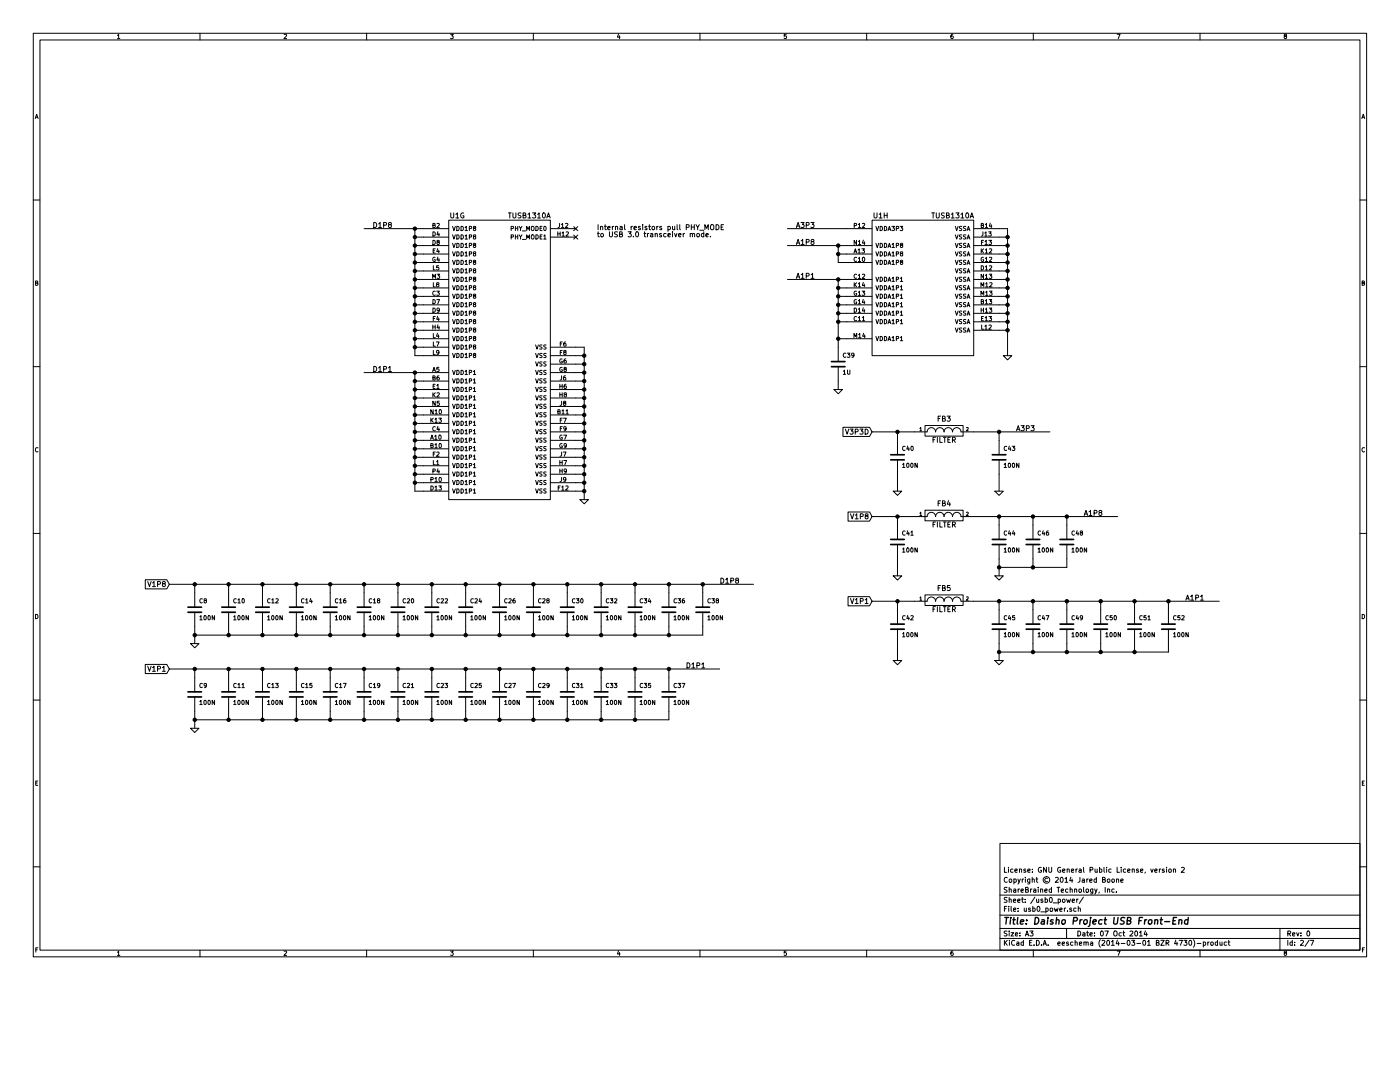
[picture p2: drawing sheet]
EESchema Schematic File Version 2
LIBS:power
LIBS:device
LIBS:ep4ce30f29
LIBS:gsg-ip4220cz6
LIBS:quartzcms4_ground
LIBS:tusb1310a
LIBS:usb3_esd_son50-10
LIBS:usb3_micro_ab
LIBS:tps62420
LIBS:mic5207-bm5
LIBS:samtec_qsh-090-d
LIBS:tps2065c-2
LIBS:barrel_jack
LIBS:on_cat24c256
LIBS:conn
LIBS:tps54821
LIBS:hole
LIBS:tca6416a
LIBS:usb-cache
EELAYER 24 0
EELAYER END
$Descr A3 16535 11693
encoding utf-8
Sheet 2 7
Title "Daisho Project USB Front-End"
Date "07 Oct 2014"
Rev "0"
Comp "ShareBrained Technology, Inc."
Comment1 "Copyright © 2014 Jared Boone"
Comment2 "License: GNU General Public License, version 2"
Comment3 ""
Comment4 ""
$EndDescr
Wire Wire Line
	9900 4000 10000 4000
Connection ~ 9900 3700
Connection ~ 9900 3500
Connection ~ 9900 3300
Wire Wire Line
	4300 2700 5000 2700
Connection ~ 8300 6900
Wire Wire Line
	2000 6900 8900 6900
Connection ~ 13800 7100
Wire Wire Line
	11500 7100 14400 7100
Connection ~ 11800 5100
Wire Wire Line
	11500 5100 12400 5100
Wire Wire Line
	9300 2900 10000 2900
Connection ~ 10600 7100
Wire Wire Line
	10300 7100 10800 7100
Wire Wire Line
	10600 7600 10600 7800
Connection ~ 10600 6100
Wire Wire Line
	10300 6100 10800 6100
Connection ~ 10600 5100
Wire Wire Line
	10800 5100 10300 5100
Wire Wire Line
	10600 5800 10600 5600
Wire Wire Line
	11800 5600 11800 5800
Connection ~ 11800 6100
Wire Wire Line
	11800 6200 11800 6100
Connection ~ 12200 6700
Wire Wire Line
	12200 6600 12200 6700
Wire Wire Line
	11800 6700 12600 6700
Wire Wire Line
	12600 6700 12600 6600
Connection ~ 11800 7100
Wire Wire Line
	11800 7200 11800 7100
Connection ~ 12600 7100
Wire Wire Line
	12600 7100 12600 7200
Connection ~ 13400 7100
Wire Wire Line
	13400 7100 13400 7200
Connection ~ 13000 7700
Wire Wire Line
	13000 7700 13000 7600
Connection ~ 12200 7700
Wire Wire Line
	12200 7600 12200 7700
Wire Wire Line
	11800 7700 13800 7700
Wire Wire Line
	13800 7700 13800 7600
Connection ~ 7500 8500
Wire Wire Line
	7500 8500 7500 8400
Connection ~ 6700 8500
Wire Wire Line
	6700 8500 6700 8400
Connection ~ 5900 8500
Wire Wire Line
	5900 8500 5900 8400
Connection ~ 5100 8500
Wire Wire Line
	5100 8500 5100 8400
Connection ~ 4300 8500
Wire Wire Line
	4300 8500 4300 8400
Connection ~ 3500 8500
Wire Wire Line
	3500 8500 3500 8400
Connection ~ 2700 8500
Wire Wire Line
	2700 8400 2700 8500
Wire Wire Line
	2300 8500 7900 8500
Wire Wire Line
	7900 8500 7900 8400
Connection ~ 7100 7900
Wire Wire Line
	7100 7900 7100 8000
Connection ~ 6300 7900
Wire Wire Line
	6300 7900 6300 8000
Connection ~ 5500 7900
Wire Wire Line
	5500 7900 5500 8000
Connection ~ 4700 7900
Wire Wire Line
	4700 7900 4700 8000
Connection ~ 3900 7900
Wire Wire Line
	3900 7900 3900 8000
Connection ~ 3100 7900
Wire Wire Line
	3100 7900 3100 8000
Connection ~ 2300 7900
Wire Wire Line
	2300 8000 2300 7900
Connection ~ 2700 7500
Wire Wire Line
	2700 7500 2700 7400
Connection ~ 3500 7500
Wire Wire Line
	3500 7500 3500 7400
Connection ~ 4300 7500
Wire Wire Line
	4300 7500 4300 7400
Connection ~ 5100 7500
Wire Wire Line
	5100 7500 5100 7400
Connection ~ 5900 7500
Wire Wire Line
	5900 7500 5900 7400
Connection ~ 6700 7500
Wire Wire Line
	6700 7500 6700 7400
Connection ~ 7500 7500
Wire Wire Line
	7500 7500 7500 7400
Connection ~ 2300 7500
Wire Wire Line
	8300 7400 8300 7500
Wire Wire Line
	8300 7500 2300 7500
Connection ~ 7900 6900
Wire Wire Line
	7900 6900 7900 7000
Connection ~ 7100 6900
Wire Wire Line
	7100 6900 7100 7000
Connection ~ 6300 6900
Wire Wire Line
	6300 6900 6300 7000
Connection ~ 5500 6900
Wire Wire Line
	5500 6900 5500 7000
Connection ~ 4700 6900
Wire Wire Line
	4700 6900 4700 7000
Connection ~ 3900 6900
Wire Wire Line
	3900 6900 3900 7000
Connection ~ 3100 6900
Wire Wire Line
	3100 6900 3100 7000
Wire Wire Line
	9900 4600 9900 4500
Wire Wire Line
	11900 4200 11900 2700
Connection ~ 6900 5800
Connection ~ 6900 5600
Wire Wire Line
	6900 5700 6800 5700
Connection ~ 6900 5400
Wire Wire Line
	6900 5500 6800 5500
Connection ~ 6900 5200
Wire Wire Line
	6900 5300 6800 5300
Connection ~ 6900 5000
Wire Wire Line
	6900 5100 6800 5100
Connection ~ 6900 4800
Wire Wire Line
	6900 4900 6800 4900
Connection ~ 6900 4600
Wire Wire Line
	6900 4700 6800 4700
Connection ~ 6900 4400
Wire Wire Line
	6900 4500 6800 4500
Connection ~ 6900 4200
Wire Wire Line
	6900 4300 6800 4300
Connection ~ 4900 5700
Wire Wire Line
	4900 4400 4900 5800
Wire Wire Line
	4900 5800 5000 5800
Connection ~ 4900 5500
Wire Wire Line
	4900 5600 5000 5600
Connection ~ 4900 5300
Wire Wire Line
	4900 5400 5000 5400
Connection ~ 4900 5100
Wire Wire Line
	4900 5200 5000 5200
Connection ~ 4900 4900
Wire Wire Line
	4900 5000 5000 5000
Connection ~ 4900 4700
Wire Wire Line
	4900 4800 5000 4800
Connection ~ 4900 4500
Wire Wire Line
	4900 4600 5000 4600
Connection ~ 4900 4100
Wire Wire Line
	4900 2700 4900 4200
Wire Wire Line
	4900 4200 5000 4200
Connection ~ 4900 3900
Wire Wire Line
	4900 4000 5000 4000
Connection ~ 4900 3700
Wire Wire Line
	4900 3800 5000 3800
Connection ~ 4900 3500
Wire Wire Line
	4900 3600 5000 3600
Connection ~ 4900 3300
Wire Wire Line
	4900 3400 5000 3400
Connection ~ 4900 3100
Wire Wire Line
	4900 3200 5000 3200
Connection ~ 4900 2900
Wire Wire Line
	4900 3000 5000 3000
Wire Wire Line
	4900 2800 5000 2800
Wire Wire Line
	10000 3000 9900 3000
Wire Wire Line
	10000 3100 9900 3100
Wire Wire Line
	10000 3700 9900 3700
Wire Wire Line
	9900 3500 10000 3500
Connection ~ 11900 3800
Connection ~ 11900 3600
Wire Wire Line
	11900 3700 11800 3700
Connection ~ 11900 3400
Wire Wire Line
	11900 3500 11800 3500
Connection ~ 11900 3200
Wire Wire Line
	11900 3300 11800 3300
Connection ~ 11900 3000
Wire Wire Line
	11900 3100 11800 3100
Connection ~ 11900 2800
Wire Wire Line
	11900 2900 11800 2900
Wire Wire Line
	11900 2700 11800 2700
Wire Wire Line
	11800 2800 11900 2800
Wire Wire Line
	11900 3000 11800 3000
Connection ~ 11900 2900
Wire Wire Line
	11900 3200 11800 3200
Connection ~ 11900 3100
Wire Wire Line
	11900 3400 11800 3400
Connection ~ 11900 3300
Wire Wire Line
	11900 3600 11800 3600
Connection ~ 11900 3500
Wire Wire Line
	11900 3800 11800 3800
Connection ~ 11900 3700
Wire Wire Line
	9900 3400 10000 3400
Wire Wire Line
	9900 3600 10000 3600
Wire Wire Line
	9900 3800 10000 3800
Connection ~ 9900 3000
Wire Wire Line
	4900 2900 5000 2900
Connection ~ 4900 2800
Wire Wire Line
	4900 3100 5000 3100
Connection ~ 4900 3000
Wire Wire Line
	4900 3300 5000 3300
Connection ~ 4900 3200
Wire Wire Line
	4900 3500 5000 3500
Connection ~ 4900 3400
Wire Wire Line
	4900 3700 5000 3700
Connection ~ 4900 3600
Wire Wire Line
	4900 3900 5000 3900
Connection ~ 4900 3800
Wire Wire Line
	5000 4100 4900 4100
Connection ~ 4900 4000
Wire Wire Line
	4900 4500 5000 4500
Wire Wire Line
	4900 4700 5000 4700
Connection ~ 4900 4600
Wire Wire Line
	4900 4900 5000 4900
Connection ~ 4900 4800
Wire Wire Line
	4900 5100 5000 5100
Connection ~ 4900 5000
Wire Wire Line
	4900 5300 5000 5300
Connection ~ 4900 5200
Wire Wire Line
	4900 5500 5000 5500
Connection ~ 4900 5400
Wire Wire Line
	5000 5700 4900 5700
Connection ~ 4900 5600
Wire Wire Line
	6800 4100 6900 4100
Wire Wire Line
	6800 4200 6900 4200
Wire Wire Line
	6900 4400 6800 4400
Connection ~ 6900 4300
Wire Wire Line
	6900 4600 6800 4600
Connection ~ 6900 4500
Wire Wire Line
	6900 4800 6800 4800
Connection ~ 6900 4700
Wire Wire Line
	6900 5000 6800 5000
Connection ~ 6900 4900
Wire Wire Line
	6900 5200 6800 5200
Connection ~ 6900 5100
Wire Wire Line
	6900 5400 6800 5400
Connection ~ 6900 5300
Wire Wire Line
	6900 5600 6800 5600
Connection ~ 6900 5500
Wire Wire Line
	6900 5800 6800 5800
Connection ~ 6900 5700
Connection ~ 11900 3900
Wire Wire Line
	11900 3900 11800 3900
Connection ~ 4900 2700
Connection ~ 4900 4400
Wire Wire Line
	6900 4100 6900 5900
Wire Wire Line
	8300 6900 8300 7000
Wire Wire Line
	2700 6900 2700 7000
Connection ~ 2700 6900
Wire Wire Line
	3500 6900 3500 7000
Connection ~ 3500 6900
Wire Wire Line
	4300 6900 4300 7000
Connection ~ 4300 6900
Wire Wire Line
	5100 6900 5100 7000
Connection ~ 5100 6900
Wire Wire Line
	5900 6900 5900 7000
Connection ~ 5900 6900
Wire Wire Line
	6700 6900 6700 7000
Connection ~ 6700 6900
Wire Wire Line
	7500 6900 7500 7000
Connection ~ 7500 6900
Wire Wire Line
	2300 7600 2300 7400
Wire Wire Line
	7900 7500 7900 7400
Connection ~ 7900 7500
Wire Wire Line
	7100 7500 7100 7400
Connection ~ 7100 7500
Wire Wire Line
	6300 7500 6300 7400
Connection ~ 6300 7500
Wire Wire Line
	5500 7500 5500 7400
Connection ~ 5500 7500
Wire Wire Line
	4700 7500 4700 7400
Connection ~ 4700 7500
Wire Wire Line
	3900 7500 3900 7400
Connection ~ 3900 7500
Wire Wire Line
	3100 7500 3100 7400
Connection ~ 3100 7500
Wire Wire Line
	7900 7900 7900 8000
Wire Wire Line
	2700 7900 2700 8000
Connection ~ 2700 7900
Wire Wire Line
	3500 7900 3500 8000
Connection ~ 3500 7900
Wire Wire Line
	4300 7900 4300 8000
Connection ~ 4300 7900
Wire Wire Line
	5100 7900 5100 8000
Connection ~ 5100 7900
Wire Wire Line
	5900 7900 5900 8000
Connection ~ 5900 7900
Wire Wire Line
	6700 7900 6700 8000
Connection ~ 6700 7900
Wire Wire Line
	7500 7900 7500 8000
Connection ~ 7500 7900
Wire Wire Line
	2300 8600 2300 8400
Connection ~ 2300 8500
Wire Wire Line
	3100 8500 3100 8400
Connection ~ 3100 8500
Wire Wire Line
	3900 8500 3900 8400
Connection ~ 3900 8500
Wire Wire Line
	4700 8500 4700 8400
Connection ~ 4700 8500
Wire Wire Line
	5500 8500 5500 8400
Connection ~ 5500 8500
Wire Wire Line
	6300 8500 6300 8400
Connection ~ 6300 8500
Wire Wire Line
	7100 8500 7100 8400
Connection ~ 7100 8500
Wire Wire Line
	13800 7100 13800 7200
Wire Wire Line
	11800 7800 11800 7600
Connection ~ 11800 7700
Wire Wire Line
	12600 7700 12600 7600
Connection ~ 12600 7700
Wire Wire Line
	13400 7600 13400 7700
Connection ~ 13400 7700
Wire Wire Line
	13000 7100 13000 7200
Connection ~ 13000 7100
Wire Wire Line
	12200 7100 12200 7200
Connection ~ 12200 7100
Wire Wire Line
	12600 6100 12600 6200
Wire Wire Line
	11800 6800 11800 6600
Connection ~ 11800 6700
Wire Wire Line
	12200 6100 12200 6200
Connection ~ 12200 6100
Wire Wire Line
	11800 5200 11800 5100
Wire Wire Line
	10600 5200 10600 5100
Wire Wire Line
	10600 6200 10600 6100
Wire Wire Line
	10600 6600 10600 6800
Wire Wire Line
	10600 7200 10600 7100
Wire Wire Line
	10000 2700 9300 2700
Wire Wire Line
	10000 3300 9300 3300
Wire Wire Line
	11500 6100 13200 6100
Connection ~ 12600 6100
Wire Wire Line
	9900 3100 9900 2900
Connection ~ 9900 2900
Wire Wire Line
	2000 7900 8500 7900
Connection ~ 7900 7900
Wire Wire Line
	4300 4400 5000 4400
Connection ~ 9900 3400
Connection ~ 9900 3600
Wire Wire Line
	9900 4100 9900 3300
Connection ~ 9900 4000
Connection ~ 9900 3800
$Comp
L FILTER FB5
U 1 1
P 11150 7100
F 0 "FB5" H 11150 7250 60  0000 C CNN
F 1 "FILTER" H 11150 7000 60  0000 C CNN
F 2 "" H 11150 7100 60  0001 C CNN
F 3 "" H 11150 7100 60  0001 C CNN
F 4 "Murata" H 11150 7100 60  0001 C CNN "Manufacturer"
F 5 "BLM21PG221SN1D" H 11150 7100 60  0001 C CNN "Part Number"
F 6 "FERRITE CHIP 220 OHM 2000MA 0805" H 11150 7100 60  0001 C CNN "Description"
	1    11150 7100
	1    0    0    -1  
$EndComp
$Comp
L FILTER FB4
U 1 1
P 11150 6100
F 0 "FB4" H 11150 6250 60  0000 C CNN
F 1 "FILTER" H 11150 6000 60  0000 C CNN
F 2 "" H 11150 6100 60  0001 C CNN
F 3 "" H 11150 6100 60  0001 C CNN
F 4 "Murata" H 11150 6100 60  0001 C CNN "Manufacturer"
F 5 "BLM21PG221SN1D" H 11150 6100 60  0001 C CNN "Part Number"
F 6 "FERRITE CHIP 220 OHM 2000MA 0805" H 11150 6100 60  0001 C CNN "Description"
	1    11150 6100
	1    0    0    -1  
$EndComp
$Comp
L FILTER FB3
U 1 1
P 11150 5100
F 0 "FB3" H 11150 5250 60  0000 C CNN
F 1 "FILTER" H 11150 5000 60  0000 C CNN
F 2 "" H 11150 5100 60  0001 C CNN
F 3 "" H 11150 5100 60  0001 C CNN
F 4 "Murata" H 11150 5100 60  0001 C CNN "Manufacturer"
F 5 "BLM21PG221SN1D" H 11150 5100 60  0001 C CNN "Part Number"
F 6 "FERRITE CHIP 220 OHM 2000MA 0805" H 11150 5100 60  0001 C CNN "Description"
	1    11150 5100
	1    0    0    -1  
$EndComp
Text GLabel 10300 7100 0    60   Input ~ 0
V1P1
Text GLabel 10300 6100 0    60   Input ~ 0
V1P8
Text GLabel 10300 5100 0    60   Input ~ 0
V3P3D
Text GLabel 2000 7900 0    60   Input ~ 0
V1P1
Text GLabel 2000 6900 0    60   Input ~ 0
V1P8
Text Label 4400 4400 0    60   ~ 0
D1P1
Text Label 4400 2700 0    60   ~ 0
D1P8
Text Label 8100 7900 0    60   ~ 0
D1P1
Text Label 8500 6900 0    60   ~ 0
D1P8
Text Label 14000 7100 0    60   ~ 0
A1P1
Text Label 12800 6100 0    60   ~ 0
A1P8
Text Label 12000 5100 0    60   ~ 0
A3P3
Text Label 9400 3300 0    60   ~ 0
A1P1
Text Label 9400 2900 0    60   ~ 0
A1P8
Text Label 9400 2700 0    60   ~ 0
A3P3
$Comp
L GND #PWR01
U 1 1
P 10600 7800
F 0 "#PWR01" H 10600 7800 30  0001 C CNN
F 1 "GND" H 10600 7730 30  0001 C CNN
F 2 "" H 10600 7800 60  0001 C CNN
F 3 "" H 10600 7800 60  0001 C CNN
	1    10600 7800
	1    0    0    -1  
$EndComp
$Comp
L C C42
U 1 1
P 10600 7400
F 0 "C42" H 10650 7500 50  0000 L CNN
F 1 "100N" H 10650 7300 50  0000 L CNN
F 2 "" H 10600 7400 60  0001 C CNN
F 3 "" H 10600 7400 60  0001 C CNN
F 4 "Murata" H 10600 7400 60  0001 C CNN "Manufacturer"
F 5 "GRM155R61A104KA01D" H 10600 7400 60  0001 C CNN "Part Number"
	1    10600 7400
	1    0    0    -1  
$EndComp
$Comp
L GND #PWR02
U 1 1
P 10600 6800
F 0 "#PWR02" H 10600 6800 30  0001 C CNN
F 1 "GND" H 10600 6730 30  0001 C CNN
F 2 "" H 10600 6800 60  0001 C CNN
F 3 "" H 10600 6800 60  0001 C CNN
	1    10600 6800
	1    0    0    -1  
$EndComp
$Comp
L C C41
U 1 1
P 10600 6400
F 0 "C41" H 10650 6500 50  0000 L CNN
F 1 "100N" H 10650 6300 50  0000 L CNN
F 2 "" H 10600 6400 60  0001 C CNN
F 3 "" H 10600 6400 60  0001 C CNN
F 4 "Murata" H 10600 6400 60  0001 C CNN "Manufacturer"
F 5 "GRM155R61A104KA01D" H 10600 6400 60  0001 C CNN "Part Number"
	1    10600 6400
	1    0    0    -1  
$EndComp
$Comp
L GND #PWR03
U 1 1
P 10600 5800
F 0 "#PWR03" H 10600 5800 30  0001 C CNN
F 1 "GND" H 10600 5730 30  0001 C CNN
F 2 "" H 10600 5800 60  0001 C CNN
F 3 "" H 10600 5800 60  0001 C CNN
	1    10600 5800
	1    0    0    -1  
$EndComp
$Comp
L C C40
U 1 1
P 10600 5400
F 0 "C40" H 10650 5500 50  0000 L CNN
F 1 "100N" H 10650 5300 50  0000 L CNN
F 2 "" H 10600 5400 60  0001 C CNN
F 3 "" H 10600 5400 60  0001 C CNN
F 4 "Murata" H 10600 5400 60  0001 C CNN "Manufacturer"
F 5 "GRM155R61A104KA01D" H 10600 5400 60  0001 C CNN "Part Number"
	1    10600 5400
	1    0    0    -1  
$EndComp
$Comp
L GND #PWR04
U 1 1
P 11800 5800
F 0 "#PWR04" H 11800 5800 30  0001 C CNN
F 1 "GND" H 11800 5730 30  0001 C CNN
F 2 "" H 11800 5800 60  0001 C CNN
F 3 "" H 11800 5800 60  0001 C CNN
	1    11800 5800
	1    0    0    -1  
$EndComp
$Comp
L GND #PWR05
U 1 1
P 11800 6800
F 0 "#PWR05" H 11800 6800 30  0001 C CNN
F 1 "GND" H 11800 6730 30  0001 C CNN
F 2 "" H 11800 6800 60  0001 C CNN
F 3 "" H 11800 6800 60  0001 C CNN
	1    11800 6800
	1    0    0    -1  
$EndComp
$Comp
L GND #PWR06
U 1 1
P 11800 7800
F 0 "#PWR06" H 11800 7800 30  0001 C CNN
F 1 "GND" H 11800 7730 30  0001 C CNN
F 2 "" H 11800 7800 60  0001 C CNN
F 3 "" H 11800 7800 60  0001 C CNN
	1    11800 7800
	1    0    0    -1  
$EndComp
$Comp
L C C52
U 1 1
P 13800 7400
F 0 "C52" H 13850 7500 50  0000 L CNN
F 1 "100N" H 13850 7300 50  0000 L CNN
F 2 "" H 13800 7400 60  0001 C CNN
F 3 "" H 13800 7400 60  0001 C CNN
F 4 "Murata" H 13800 7400 60  0001 C CNN "Manufacturer"
F 5 "GRM155R61A104KA01D" H 13800 7400 60  0001 C CNN "Part Number"
	1    13800 7400
	1    0    0    -1  
$EndComp
$Comp
L C C51
U 1 1
P 13400 7400
F 0 "C51" H 13450 7500 50  0000 L CNN
F 1 "100N" H 13450 7300 50  0000 L CNN
F 2 "" H 13400 7400 60  0001 C CNN
F 3 "" H 13400 7400 60  0001 C CNN
F 4 "Murata" H 13400 7400 60  0001 C CNN "Manufacturer"
F 5 "GRM155R61A104KA01D" H 13400 7400 60  0001 C CNN "Part Number"
	1    13400 7400
	1    0    0    -1  
$EndComp
$Comp
L C C50
U 1 1
P 13000 7400
F 0 "C50" H 13050 7500 50  0000 L CNN
F 1 "100N" H 13050 7300 50  0000 L CNN
F 2 "" H 13000 7400 60  0001 C CNN
F 3 "" H 13000 7400 60  0001 C CNN
F 4 "Murata" H 13000 7400 60  0001 C CNN "Manufacturer"
F 5 "GRM155R61A104KA01D" H 13000 7400 60  0001 C CNN "Part Number"
	1    13000 7400
	1    0    0    -1  
$EndComp
$Comp
L C C49
U 1 1
P 12600 7400
F 0 "C49" H 12650 7500 50  0000 L CNN
F 1 "100N" H 12650 7300 50  0000 L CNN
F 2 "" H 12600 7400 60  0001 C CNN
F 3 "" H 12600 7400 60  0001 C CNN
F 4 "Murata" H 12600 7400 60  0001 C CNN "Manufacturer"
F 5 "GRM155R61A104KA01D" H 12600 7400 60  0001 C CNN "Part Number"
	1    12600 7400
	1    0    0    -1  
$EndComp
$Comp
L C C47
U 1 1
P 12200 7400
F 0 "C47" H 12250 7500 50  0000 L CNN
F 1 "100N" H 12250 7300 50  0000 L CNN
F 2 "" H 12200 7400 60  0001 C CNN
F 3 "" H 12200 7400 60  0001 C CNN
F 4 "Murata" H 12200 7400 60  0001 C CNN "Manufacturer"
F 5 "GRM155R61A104KA01D" H 12200 7400 60  0001 C CNN "Part Number"
	1    12200 7400
	1    0    0    -1  
$EndComp
$Comp
L C C45
U 1 1
P 11800 7400
F 0 "C45" H 11850 7500 50  0000 L CNN
F 1 "100N" H 11850 7300 50  0000 L CNN
F 2 "" H 11800 7400 60  0001 C CNN
F 3 "" H 11800 7400 60  0001 C CNN
F 4 "Murata" H 11800 7400 60  0001 C CNN "Manufacturer"
F 5 "GRM155R61A104KA01D" H 11800 7400 60  0001 C CNN "Part Number"
	1    11800 7400
	1    0    0    -1  
$EndComp
$Comp
L C C48
U 1 1
P 12600 6400
F 0 "C48" H 12650 6500 50  0000 L CNN
F 1 "100N" H 12650 6300 50  0000 L CNN
F 2 "" H 12600 6400 60  0001 C CNN
F 3 "" H 12600 6400 60  0001 C CNN
F 4 "Murata" H 12600 6400 60  0001 C CNN "Manufacturer"
F 5 "GRM155R61A104KA01D" H 12600 6400 60  0001 C CNN "Part Number"
	1    12600 6400
	1    0    0    -1  
$EndComp
$Comp
L C C46
U 1 1
P 12200 6400
F 0 "C46" H 12250 6500 50  0000 L CNN
F 1 "100N" H 12250 6300 50  0000 L CNN
F 2 "" H 12200 6400 60  0001 C CNN
F 3 "" H 12200 6400 60  0001 C CNN
F 4 "Murata" H 12200 6400 60  0001 C CNN "Manufacturer"
F 5 "GRM155R61A104KA01D" H 12200 6400 60  0001 C CNN "Part Number"
	1    12200 6400
	1    0    0    -1  
$EndComp
$Comp
L C C44
U 1 1
P 11800 6400
F 0 "C44" H 11850 6500 50  0000 L CNN
F 1 "100N" H 11850 6300 50  0000 L CNN
F 2 "" H 11800 6400 60  0001 C CNN
F 3 "" H 11800 6400 60  0001 C CNN
F 4 "Murata" H 11800 6400 60  0001 C CNN "Manufacturer"
F 5 "GRM155R61A104KA01D" H 11800 6400 60  0001 C CNN "Part Number"
	1    11800 6400
	1    0    0    -1  
$EndComp
$Comp
L C C43
U 1 1
P 11800 5400
F 0 "C43" H 11850 5500 50  0000 L CNN
F 1 "100N" H 11850 5300 50  0000 L CNN
F 2 "" H 11800 5400 60  0001 C CNN
F 3 "" H 11800 5400 60  0001 C CNN
F 4 "Murata" H 11800 5400 60  0001 C CNN "Manufacturer"
F 5 "GRM155R61A104KA01D" H 11800 5400 60  0001 C CNN "Part Number"
	1    11800 5400
	1    0    0    -1  
$EndComp
$Comp
L GND #PWR07
U 1 1
P 2300 8600
F 0 "#PWR07" H 2300 8600 30  0001 C CNN
F 1 "GND" H 2300 8530 30  0001 C CNN
F 2 "" H 2300 8600 60  0001 C CNN
F 3 "" H 2300 8600 60  0001 C CNN
	1    2300 8600
	1    0    0    -1  
$EndComp
$Comp
L C C37
U 1 1
P 7900 8200
F 0 "C37" H 7950 8300 50  0000 L CNN
F 1 "100N" H 7950 8100 50  0000 L CNN
F 2 "" H 7900 8200 60  0001 C CNN
F 3 "" H 7900 8200 60  0001 C CNN
F 4 "Murata" H 7900 8200 60  0001 C CNN "Manufacturer"
F 5 "GRM155R61A104KA01D" H 7900 8200 60  0001 C CNN "Part Number"
	1    7900 8200
	1    0    0    -1  
$EndComp
$Comp
L C C35
U 1 1
P 7500 8200
F 0 "C35" H 7550 8300 50  0000 L CNN
F 1 "100N" H 7550 8100 50  0000 L CNN
F 2 "" H 7500 8200 60  0001 C CNN
F 3 "" H 7500 8200 60  0001 C CNN
F 4 "Murata" H 7500 8200 60  0001 C CNN "Manufacturer"
F 5 "GRM155R61A104KA01D" H 7500 8200 60  0001 C CNN "Part Number"
	1    7500 8200
	1    0    0    -1  
$EndComp
$Comp
L C C33
U 1 1
P 7100 8200
F 0 "C33" H 7150 8300 50  0000 L CNN
F 1 "100N" H 7150 8100 50  0000 L CNN
F 2 "" H 7100 8200 60  0001 C CNN
F 3 "" H 7100 8200 60  0001 C CNN
F 4 "Murata" H 7100 8200 60  0001 C CNN "Manufacturer"
F 5 "GRM155R61A104KA01D" H 7100 8200 60  0001 C CNN "Part Number"
	1    7100 8200
	1    0    0    -1  
$EndComp
$Comp
L C C31
U 1 1
P 6700 8200
F 0 "C31" H 6750 8300 50  0000 L CNN
F 1 "100N" H 6750 8100 50  0000 L CNN
F 2 "" H 6700 8200 60  0001 C CNN
F 3 "" H 6700 8200 60  0001 C CNN
F 4 "Murata" H 6700 8200 60  0001 C CNN "Manufacturer"
F 5 "GRM155R61A104KA01D" H 6700 8200 60  0001 C CNN "Part Number"
	1    6700 8200
	1    0    0    -1  
$EndComp
$Comp
L C C29
U 1 1
P 6300 8200
F 0 "C29" H 6350 8300 50  0000 L CNN
F 1 "100N" H 6350 8100 50  0000 L CNN
F 2 "" H 6300 8200 60  0001 C CNN
F 3 "" H 6300 8200 60  0001 C CNN
F 4 "Murata" H 6300 8200 60  0001 C CNN "Manufacturer"
F 5 "GRM155R61A104KA01D" H 6300 8200 60  0001 C CNN "Part Number"
	1    6300 8200
	1    0    0    -1  
$EndComp
$Comp
L C C27
U 1 1
P 5900 8200
F 0 "C27" H 5950 8300 50  0000 L CNN
F 1 "100N" H 5950 8100 50  0000 L CNN
F 2 "" H 5900 8200 60  0001 C CNN
F 3 "" H 5900 8200 60  0001 C CNN
F 4 "Murata" H 5900 8200 60  0001 C CNN "Manufacturer"
F 5 "GRM155R61A104KA01D" H 5900 8200 60  0001 C CNN "Part Number"
	1    5900 8200
	1    0    0    -1  
$EndComp
$Comp
L C C25
U 1 1
P 5500 8200
F 0 "C25" H 5550 8300 50  0000 L CNN
F 1 "100N" H 5550 8100 50  0000 L CNN
F 2 "" H 5500 8200 60  0001 C CNN
F 3 "" H 5500 8200 60  0001 C CNN
F 4 "Murata" H 5500 8200 60  0001 C CNN "Manufacturer"
F 5 "GRM155R61A104KA01D" H 5500 8200 60  0001 C CNN "Part Number"
	1    5500 8200
	1    0    0    -1  
$EndComp
$Comp
L C C23
U 1 1
P 5100 8200
F 0 "C23" H 5150 8300 50  0000 L CNN
F 1 "100N" H 5150 8100 50  0000 L CNN
F 2 "" H 5100 8200 60  0001 C CNN
F 3 "" H 5100 8200 60  0001 C CNN
F 4 "Murata" H 5100 8200 60  0001 C CNN "Manufacturer"
F 5 "GRM155R61A104KA01D" H 5100 8200 60  0001 C CNN "Part Number"
	1    5100 8200
	1    0    0    -1  
$EndComp
$Comp
L C C21
U 1 1
P 4700 8200
F 0 "C21" H 4750 8300 50  0000 L CNN
F 1 "100N" H 4750 8100 50  0000 L CNN
F 2 "" H 4700 8200 60  0001 C CNN
F 3 "" H 4700 8200 60  0001 C CNN
F 4 "Murata" H 4700 8200 60  0001 C CNN "Manufacturer"
F 5 "GRM155R61A104KA01D" H 4700 8200 60  0001 C CNN "Part Number"
	1    4700 8200
	1    0    0    -1  
$EndComp
$Comp
L C C19
U 1 1
P 4300 8200
F 0 "C19" H 4350 8300 50  0000 L CNN
F 1 "100N" H 4350 8100 50  0000 L CNN
F 2 "" H 4300 8200 60  0001 C CNN
F 3 "" H 4300 8200 60  0001 C CNN
F 4 "Murata" H 4300 8200 60  0001 C CNN "Manufacturer"
F 5 "GRM155R61A104KA01D" H 4300 8200 60  0001 C CNN "Part Number"
	1    4300 8200
	1    0    0    -1  
$EndComp
$Comp
L C C17
U 1 1
P 3900 8200
F 0 "C17" H 3950 8300 50  0000 L CNN
F 1 "100N" H 3950 8100 50  0000 L CNN
F 2 "" H 3900 8200 60  0001 C CNN
F 3 "" H 3900 8200 60  0001 C CNN
F 4 "Murata" H 3900 8200 60  0001 C CNN "Manufacturer"
F 5 "GRM155R61A104KA01D" H 3900 8200 60  0001 C CNN "Part Number"
	1    3900 8200
	1    0    0    -1  
$EndComp
$Comp
L C C15
U 1 1
P 3500 8200
F 0 "C15" H 3550 8300 50  0000 L CNN
F 1 "100N" H 3550 8100 50  0000 L CNN
F 2 "" H 3500 8200 60  0001 C CNN
F 3 "" H 3500 8200 60  0001 C CNN
F 4 "Murata" H 3500 8200 60  0001 C CNN "Manufacturer"
F 5 "GRM155R61A104KA01D" H 3500 8200 60  0001 C CNN "Part Number"
	1    3500 8200
	1    0    0    -1  
$EndComp
$Comp
L C C13
U 1 1
P 3100 8200
F 0 "C13" H 3150 8300 50  0000 L CNN
F 1 "100N" H 3150 8100 50  0000 L CNN
F 2 "" H 3100 8200 60  0001 C CNN
F 3 "" H 3100 8200 60  0001 C CNN
F 4 "Murata" H 3100 8200 60  0001 C CNN "Manufacturer"
F 5 "GRM155R61A104KA01D" H 3100 8200 60  0001 C CNN "Part Number"
	1    3100 8200
	1    0    0    -1  
$EndComp
$Comp
L C C11
U 1 1
P 2700 8200
F 0 "C11" H 2750 8300 50  0000 L CNN
F 1 "100N" H 2750 8100 50  0000 L CNN
F 2 "" H 2700 8200 60  0001 C CNN
F 3 "" H 2700 8200 60  0001 C CNN
F 4 "Murata" H 2700 8200 60  0001 C CNN "Manufacturer"
F 5 "GRM155R61A104KA01D" H 2700 8200 60  0001 C CNN "Part Number"
	1    2700 8200
	1    0    0    -1  
$EndComp
$Comp
L C C9
U 1 1
P 2300 8200
F 0 "C9" H 2350 8300 50  0000 L CNN
F 1 "100N" H 2350 8100 50  0000 L CNN
F 2 "" H 2300 8200 60  0001 C CNN
F 3 "" H 2300 8200 60  0001 C CNN
F 4 "Murata" H 2300 8200 60  0001 C CNN "Manufacturer"
F 5 "GRM155R61A104KA01D" H 2300 8200 60  0001 C CNN "Part Number"
	1    2300 8200
	1    0    0    -1  
$EndComp
$Comp
L GND #PWR08
U 1 1
P 2300 7600
F 0 "#PWR08" H 2300 7600 30  0001 C CNN
F 1 "GND" H 2300 7530 30  0001 C CNN
F 2 "" H 2300 7600 60  0001 C CNN
F 3 "" H 2300 7600 60  0001 C CNN
	1    2300 7600
	1    0    0    -1  
$EndComp
$Comp
L C C38
U 1 1
P 8300 7200
F 0 "C38" H 8350 7300 50  0000 L CNN
F 1 "100N" H 8350 7100 50  0000 L CNN
F 2 "" H 8300 7200 60  0001 C CNN
F 3 "" H 8300 7200 60  0001 C CNN
F 4 "Murata" H 8300 7200 60  0001 C CNN "Manufacturer"
F 5 "GRM155R61A104KA01D" H 8300 7200 60  0001 C CNN "Part Number"
	1    8300 7200
	1    0    0    -1  
$EndComp
$Comp
L C C36
U 1 1
P 7900 7200
F 0 "C36" H 7950 7300 50  0000 L CNN
F 1 "100N" H 7950 7100 50  0000 L CNN
F 2 "" H 7900 7200 60  0001 C CNN
F 3 "" H 7900 7200 60  0001 C CNN
F 4 "Murata" H 7900 7200 60  0001 C CNN "Manufacturer"
F 5 "GRM155R61A104KA01D" H 7900 7200 60  0001 C CNN "Part Number"
	1    7900 7200
	1    0    0    -1  
$EndComp
$Comp
L C C34
U 1 1
P 7500 7200
F 0 "C34" H 7550 7300 50  0000 L CNN
F 1 "100N" H 7550 7100 50  0000 L CNN
F 2 "" H 7500 7200 60  0001 C CNN
F 3 "" H 7500 7200 60  0001 C CNN
F 4 "Murata" H 7500 7200 60  0001 C CNN "Manufacturer"
F 5 "GRM155R61A104KA01D" H 7500 7200 60  0001 C CNN "Part Number"
	1    7500 7200
	1    0    0    -1  
$EndComp
$Comp
L C C32
U 1 1
P 7100 7200
F 0 "C32" H 7150 7300 50  0000 L CNN
F 1 "100N" H 7150 7100 50  0000 L CNN
F 2 "" H 7100 7200 60  0001 C CNN
F 3 "" H 7100 7200 60  0001 C CNN
F 4 "Murata" H 7100 7200 60  0001 C CNN "Manufacturer"
F 5 "GRM155R61A104KA01D" H 7100 7200 60  0001 C CNN "Part Number"
	1    7100 7200
	1    0    0    -1  
$EndComp
$Comp
L C C30
U 1 1
P 6700 7200
F 0 "C30" H 6750 7300 50  0000 L CNN
F 1 "100N" H 6750 7100 50  0000 L CNN
F 2 "" H 6700 7200 60  0001 C CNN
F 3 "" H 6700 7200 60  0001 C CNN
F 4 "Murata" H 6700 7200 60  0001 C CNN "Manufacturer"
F 5 "GRM155R61A104KA01D" H 6700 7200 60  0001 C CNN "Part Number"
	1    6700 7200
	1    0    0    -1  
$EndComp
$Comp
L C C28
U 1 1
P 6300 7200
F 0 "C28" H 6350 7300 50  0000 L CNN
F 1 "100N" H 6350 7100 50  0000 L CNN
F 2 "" H 6300 7200 60  0001 C CNN
F 3 "" H 6300 7200 60  0001 C CNN
F 4 "Murata" H 6300 7200 60  0001 C CNN "Manufacturer"
F 5 "GRM155R61A104KA01D" H 6300 7200 60  0001 C CNN "Part Number"
	1    6300 7200
	1    0    0    -1  
$EndComp
$Comp
L C C26
U 1 1
P 5900 7200
F 0 "C26" H 5950 7300 50  0000 L CNN
F 1 "100N" H 5950 7100 50  0000 L CNN
F 2 "" H 5900 7200 60  0001 C CNN
F 3 "" H 5900 7200 60  0001 C CNN
F 4 "Murata" H 5900 7200 60  0001 C CNN "Manufacturer"
F 5 "GRM155R61A104KA01D" H 5900 7200 60  0001 C CNN "Part Number"
	1    5900 7200
	1    0    0    -1  
$EndComp
$Comp
L C C24
U 1 1
P 5500 7200
F 0 "C24" H 5550 7300 50  0000 L CNN
F 1 "100N" H 5550 7100 50  0000 L CNN
F 2 "" H 5500 7200 60  0001 C CNN
F 3 "" H 5500 7200 60  0001 C CNN
F 4 "Murata" H 5500 7200 60  0001 C CNN "Manufacturer"
F 5 "GRM155R61A104KA01D" H 5500 7200 60  0001 C CNN "Part Number"
	1    5500 7200
	1    0    0    -1  
$EndComp
$Comp
L C C22
U 1 1
P 5100 7200
F 0 "C22" H 5150 7300 50  0000 L CNN
F 1 "100N" H 5150 7100 50  0000 L CNN
F 2 "" H 5100 7200 60  0001 C CNN
F 3 "" H 5100 7200 60  0001 C CNN
F 4 "Murata" H 5100 7200 60  0001 C CNN "Manufacturer"
F 5 "GRM155R61A104KA01D" H 5100 7200 60  0001 C CNN "Part Number"
	1    5100 7200
	1    0    0    -1  
$EndComp
$Comp
L C C20
U 1 1
P 4700 7200
F 0 "C20" H 4750 7300 50  0000 L CNN
F 1 "100N" H 4750 7100 50  0000 L CNN
F 2 "" H 4700 7200 60  0001 C CNN
F 3 "" H 4700 7200 60  0001 C CNN
F 4 "Murata" H 4700 7200 60  0001 C CNN "Manufacturer"
F 5 "GRM155R61A104KA01D" H 4700 7200 60  0001 C CNN "Part Number"
	1    4700 7200
	1    0    0    -1  
$EndComp
$Comp
L C C18
U 1 1
P 4300 7200
F 0 "C18" H 4350 7300 50  0000 L CNN
F 1 "100N" H 4350 7100 50  0000 L CNN
F 2 "" H 4300 7200 60  0001 C CNN
F 3 "" H 4300 7200 60  0001 C CNN
F 4 "Murata" H 4300 7200 60  0001 C CNN "Manufacturer"
F 5 "GRM155R61A104KA01D" H 4300 7200 60  0001 C CNN "Part Number"
	1    4300 7200
	1    0    0    -1  
$EndComp
$Comp
L C C16
U 1 1
P 3900 7200
F 0 "C16" H 3950 7300 50  0000 L CNN
F 1 "100N" H 3950 7100 50  0000 L CNN
F 2 "" H 3900 7200 60  0001 C CNN
F 3 "" H 3900 7200 60  0001 C CNN
F 4 "Murata" H 3900 7200 60  0001 C CNN "Manufacturer"
F 5 "GRM155R61A104KA01D" H 3900 7200 60  0001 C CNN "Part Number"
	1    3900 7200
	1    0    0    -1  
$EndComp
$Comp
L C C14
U 1 1
P 3500 7200
F 0 "C14" H 3550 7300 50  0000 L CNN
F 1 "100N" H 3550 7100 50  0000 L CNN
F 2 "" H 3500 7200 60  0001 C CNN
F 3 "" H 3500 7200 60  0001 C CNN
F 4 "Murata" H 3500 7200 60  0001 C CNN "Manufacturer"
F 5 "GRM155R61A104KA01D" H 3500 7200 60  0001 C CNN "Part Number"
	1    3500 7200
	1    0    0    -1  
$EndComp
$Comp
L C C12
U 1 1
P 3100 7200
F 0 "C12" H 3150 7300 50  0000 L CNN
F 1 "100N" H 3150 7100 50  0000 L CNN
F 2 "" H 3100 7200 60  0001 C CNN
F 3 "" H 3100 7200 60  0001 C CNN
F 4 "Murata" H 3100 7200 60  0001 C CNN "Manufacturer"
F 5 "GRM155R61A104KA01D" H 3100 7200 60  0001 C CNN "Part Number"
	1    3100 7200
	1    0    0    -1  
$EndComp
$Comp
L C C10
U 1 1
P 2700 7200
F 0 "C10" H 2750 7300 50  0000 L CNN
F 1 "100N" H 2750 7100 50  0000 L CNN
F 2 "" H 2700 7200 60  0001 C CNN
F 3 "" H 2700 7200 60  0001 C CNN
F 4 "Murata" H 2700 7200 60  0001 C CNN "Manufacturer"
F 5 "GRM155R61A104KA01D" H 2700 7200 60  0001 C CNN "Part Number"
	1    2700 7200
	1    0    0    -1  
$EndComp
$Comp
L C C8
U 1 1
P 2300 7200
F 0 "C8" H 2350 7300 50  0000 L CNN
F 1 "100N" H 2350 7100 50  0000 L CNN
F 2 "" H 2300 7200 60  0001 C CNN
F 3 "" H 2300 7200 60  0001 C CNN
F 4 "Murata" H 2300 7200 60  0001 C CNN "Manufacturer"
F 5 "GRM155R61A104KA01D" H 2300 7200 60  0001 C CNN "Part Number"
	1    2300 7200
	1    0    0    -1  
$EndComp
$Comp
L GND #PWR09
U 1 1
P 9900 4600
F 0 "#PWR09" H 9900 4600 30  0001 C CNN
F 1 "GND" H 9900 4530 30  0001 C CNN
F 2 "" H 9900 4600 60  0001 C CNN
F 3 "" H 9900 4600 60  0001 C CNN
	1    9900 4600
	1    0    0    -1  
$EndComp
$Comp
L C C39
U 1 1
P 9900 4300
F 0 "C39" H 9950 4400 50  0000 L CNN
F 1 "1U" H 9950 4200 50  0000 L CNN
F 2 "" H 9900 4300 60  0001 C CNN
F 3 "" H 9900 4300 60  0001 C CNN
F 4 "Murata" H 9900 4300 60  0001 C CNN "Manufacturer"
F 5 "GRM155R60J105KE19D" H 9900 4300 60  0001 C CNN "Part Number"
	1    9900 4300
	1    0    0    -1  
$EndComp
NoConn ~ 6800 2800
NoConn ~ 6800 2700
Text Notes 7050 2800 0    60   ~ 0
Internal resistors pull PHY_MODE\nto USB 3.0 transceiver mode.
$Comp
L GND #PWR010
U 1 1
P 6900 5900
F 0 "#PWR010" H 6900 5900 30  0001 C CNN
F 1 "GND" H 6900 5830 30  0001 C CNN
F 2 "" H 6900 5900 60  0001 C CNN
F 3 "" H 6900 5900 60  0001 C CNN
	1    6900 5900
	1    0    0    -1  
$EndComp
$Comp
L GND #PWR011
U 1 1
P 11900 4200
F 0 "#PWR011" H 11900 4200 30  0001 C CNN
F 1 "GND" H 11900 4130 30  0001 C CNN
F 2 "" H 11900 4200 60  0001 C CNN
F 3 "" H 11900 4200 60  0001 C CNN
	1    11900 4200
	1    0    0    -1  
$EndComp
$Comp
L TUSB1310A U1
U 8 1
P 10900 2500
F 0 "U1" H 10400 2450 60  0000 C CNN
F 1 "TUSB1310A" H 11250 2450 60  0000 C CNN
F 2 "" H 10900 2500 60  0001 C CNN
F 3 "" H 10900 2500 60  0001 C CNN
F 4 "TI" H 10900 2500 60  0001 C CNN "Manufacturer"
F 5 "TUSB1310AZAY" H 10900 2500 60  0001 C CNN "Part Number"
	8    10900 2500
	1    0    0    -1  
$EndComp
$Comp
L TUSB1310A U1
U 7 1
P 5900 2500
F 0 "U1" H 5400 2450 60  0000 C CNN
F 1 "TUSB1310A" H 6250 2450 60  0000 C CNN
F 2 "" H 5900 2500 60  0001 C CNN
F 3 "" H 5900 2500 60  0001 C CNN
F 4 "TI" H 5900 2500 60  0001 C CNN "Manufacturer"
F 5 "TUSB1310AZAY" H 5900 2500 60  0001 C CNN "Part Number"
	7    5900 2500
	1    0    0    -1  
$EndComp
Wire Wire Line
	2300 7000 2300 6900
Connection ~ 2300 6900
$EndSCHEMATC
